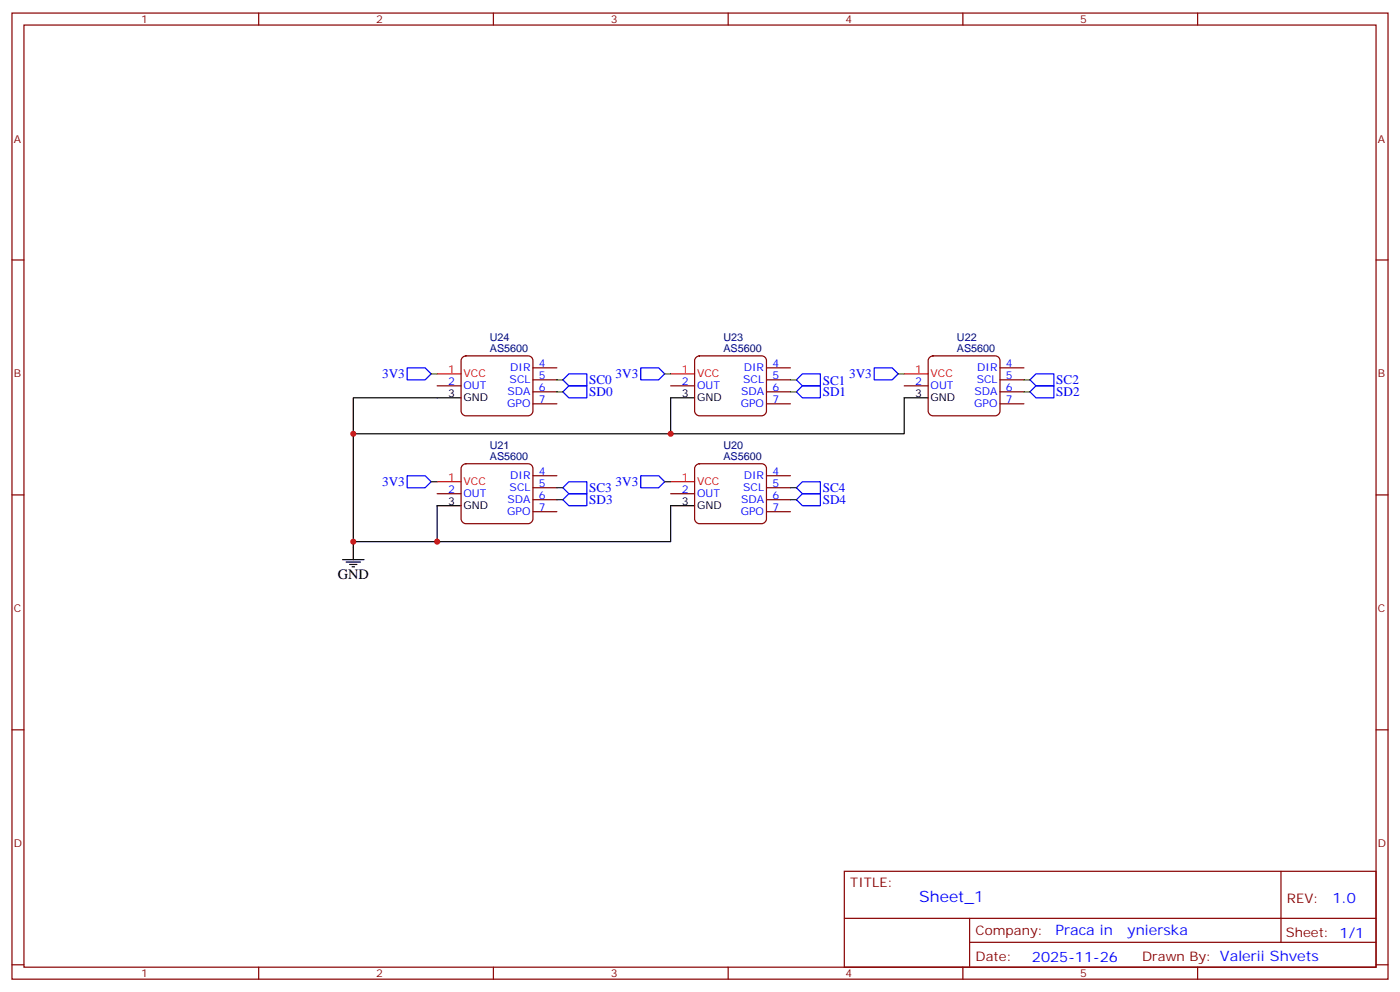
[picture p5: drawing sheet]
<svg xmlns="http://www.w3.org/2000/svg" width="412mm" height="292mm" viewBox="0 0 412 292" stroke-linecap="round" stroke-linejoin="round" font-family="sans-serif">
<g fill="none" stroke="#870000" stroke-width=".35">
<path d="M3.5 3.8h405.4v284.4h-405.4zM7.1 7.4h398.2v277.3h-398.2zM76.2 3.8v3.6M145.3 3.8v3.6M214.5 3.8v3.6M283.6 3.8v3.6M352.8 3.8v3.6M3.5 76.5h3.6M405.3 76.5h3.6M128.8 113.6h7M136.1 105.3l1.1-.6h18.4a1.41 1.41 0 0 1 1.4 1.5v14.8a1.51 1.51 0 0 1-1.4 1.4h-18.4a1.51 1.51 0 0 1-1.4-1.4v-14.8zM157 108.3h7"/>
<path d="M157 111.8h7M157 115.3h7M157 118.9h7M197.6 113.6h7M204.9 105.3l1.1-.6h18.4a1.41 1.41 0 0 1 1.4 1.5v14.8a1.51 1.51 0 0 1-1.4 1.4h-18.4a1.51 1.51 0 0 1-1.4-1.4v-14.8zM225.8 108.3h7M225.8 111.8h7M225.8 115.3h7M225.8 118.9h7M266.3 113.6h7.1M273.7 105.3l1.1-.6h18.4a1.41 1.41 0 0 1 1.4 1.5v14.8a1.51 1.51 0 0 1-1.4 1.4h-18.4a1.51 1.51 0 0 1-1.4-1.4v-14.8zM294.6 108.3h7"/>
<path d="M294.6 111.8h7M294.6 115.3h7M294.6 118.9h7M136.1 137.1l1.1-.6h18.4a1.41 1.41 0 0 1 1.4 1.4v14.8a1.51 1.51 0 0 1-1.4 1.4h-18.4a1.51 1.51 0 0 1-1.4-1.4v-14.8zM204.9 137.1l1.1-.6h18.4a1.41 1.41 0 0 1 1.4 1.4v14.8a1.51 1.51 0 0 1-1.4 1.4h-18.4a1.51 1.51 0 0 1-1.4-1.4v-14.8zM3.5 145.7h3.6M128.8 145.3h7M157 140h7M157 143.5h7M157 147.1h7M157 150.6h7M197.6 145.3h7"/>
<path d="M225.8 140h7M225.8 143.5h7M225.8 147.1h7M225.8 150.6h7M405.3 145.7h3.6M3.5 214.8h3.6M405.3 214.8h3.6M248.7 256.4h156.6v28.3h-156.6zM377.3 256.5v20.8M248.7 270.3h156.5M285.6 277.3h119.6M285.6 270.3v14.1"/>
<path d="M3.5 284h3.6M76.2 284.7v3.5M145.3 284.7v3.5M214.5 284.7v3.5M283.6 284.7v3.5M352.8 284.7v3.5M405.3 284h3.6"/>
</g>
<path d="M128.8 110h7M197.6 110h7M266.3 110h7.1M128.8 141.8h7M197.6 141.8h7" fill="none" stroke="#f00" stroke-width=".35"/>
<path d="M135.8 117.1h-31.7v47.6M204.6 117.1h-7v10.6h-93.5M273.4 117.1h-7.1v10.6h-68.7M135.8 148.8h-7v10.6h-24.7M204.6 148.8h-7v10.6h-68.8M100.9 164.7h6.3M102 165.4h4.2M103 166.1h2.1M103.7 166.8h.7" fill="none" stroke="#000" stroke-width=".35"/>
<g fill="none" stroke="#00f" stroke-width=".35">
<path d="M119.9 108.3h5.3l1.8 1.7-1.8 1.8h-5.3zM165.8 115.3l1.8-1.7h5.3v3.5h-5.3zM165.8 111.8l1.8-1.8h5.3v3.6h-5.3zM188.7 108.3h5.3l1.8 1.7-1.8 1.8h-5.3zM234.6 111.8l1.8-1.8h5.3v3.6h-5.3zM234.6 115.3l1.8-1.7h5.3v3.5h-5.3zM257.5 108.3h5.3l1.8 1.7-1.8 1.8h-5.3zM303.4 115.3l1.8-1.7h5.2v3.5h-5.2zM303.4 111.8l1.8-1.8h5.2v3.6h-5.2zM119.9 140h5.3l1.8 1.8-1.8 1.7h-5.3zM165.8 143.5l1.8-1.7h5.3v3.5h-5.3zM165.8 147.1l1.8-1.8h5.3v3.5h-5.3z"/>
<path d="M188.7 140h5.3l1.8 1.8-1.8 1.7h-5.3zM234.6 143.5l1.8-1.7h5.3v3.5h-5.3zM234.6 147.1l1.8-1.8h5.3v3.5h-5.3z"/>
</g>
<g fill="none" stroke="#008700" stroke-width=".35">
<path d="M127 110h1.8M164 115.3h1.8M164 111.8h1.8M195.8 110h1.8M232.8 115.3h1.8M232.8 111.8h1.8M264.6 110h1.7M301.6 115.3h1.8M301.6 111.8h1.8M127 141.8h1.8M164 143.5h1.8M164 147.1h1.8"/>
<path d="M195.8 141.8h1.8M232.8 143.5h1.8M232.8 147.1h1.8"/>
</g>
<g fill="#c00">
<circle cx="104.1" cy="127.7" r=".88"/>
<circle cx="197.6" cy="127.7" r=".88"/>
<circle cx="104.1" cy="159.4" r=".88"/>
<circle cx="128.8" cy="159.4" r=".88"/>
</g>
<text font-size="4.6" fill="#00f" x="270.8" y="265.5">Sheet_1</text>
<text font-size="4.2" x="99.5" y="170.4">GND</text>
<g font-size="4.2" fill="#00f">
<text x="392.5" y="265.7">1.0</text>
<text x="310.9" y="275.3">Praca in</text>
<text x="332.1" y="275.3">ynierska</text>
<text x="304" y="283.1">2025-11-26</text>
</g>
<g font-size="3.9" fill="#00f">
<text x="112.6" y="111.3">3V3</text>
<text x="173.6" y="113.1">SC0</text>
<text x="181.4" y="111.3">3V3</text>
<text x="242.4" y="113.2">SC1</text>
<text x="250.1" y="111.3">3V3</text>
<text x="311.1" y="113.1">SC2</text>
<text x="173.6" y="116.6">SD0</text>
<text x="242.4" y="116.6">SD1</text>
<text x="311.1" y="116.7">SD2</text>
<text x="112.6" y="143">3V3</text>
<text x="181.4" y="143">3V3</text>
<text x="173.6" y="144.8">SC3</text>
<text x="173.6" y="148.3">SD3</text>
<text x="242.4" y="144.9">SC4</text>
<text x="242.4" y="148.4">SD4</text>
</g>
<g font-size="3.9" fill="#800">
<text x="250.5" y="261">TITLE:</text>
<text x="379.1" y="265.7">REV:</text>
<text x="287.4" y="275.2">Company:</text>
<text x="378.7" y="275.8">Sheet: 1/1</text>
<text x="287.4" y="282.9">Date:</text>
<text x="336.4" y="283">Drawn By: Valerii Shvets</text>
</g>
<g font-size="3.2" fill="#800">
<text x="41.6" y="6.8">1</text>
<text x="110.8" y="6.8">2</text>
<text x="179.9" y="6.8">3</text>
<text x="249.1" y="6.8">4</text>
<text x="318.2" y="6.8">5</text>
<text x="4.1" y="41.9">A</text>
<text x="405.9" y="41.9">A</text>
<text x="4.1" y="111.1">B</text>
<text x="405.9" y="111.1">B</text>
<text x="4.1" y="180.2">C</text>
<text x="405.9" y="180.2">C</text>
<text x="4.1" y="249.4">D</text>
<text x="405.9" y="249.4">D</text>
<text x="41.6" y="287.7">1</text>
<text x="110.8" y="287.7">2</text>
<text x="179.9" y="287.7">3</text>
<text x="249.1" y="287.7">4</text>
<text x="318.2" y="287.7">5</text>
</g>
<g font-size="3.2" fill="#000080">
<text x="144.3" y="100.4">U24</text>
<text x="213.1" y="100.4">U23</text>
<text x="281.9" y="100.4">U22</text>
<text x="144.3" y="103.5">AS5600</text>
<text x="213.1" y="103.5">AS5600</text>
<text x="281.9" y="103.5">AS5600</text>
<text x="144.3" y="135.2">AS5600</text>
<text x="144.3" y="132.1">U21</text>
<text x="213.1" y="135.2">AS5600</text>
<text x="213.1" y="132.1">U20</text>
</g>
<g font-size="3.2" fill="#00f">
<text x="158.7" y="107.9">4</text>
<text x="227.5" y="107.9">4</text>
<text x="296.3" y="107.9">4</text>
<text x="132" y="113.2">2</text>
<text x="150.1" y="112.9">SCL</text>
<text x="150.3" y="109.3">DIR</text>
<text x="158.7" y="111.4">5</text>
<text x="200.8" y="113.2">2</text>
<text x="218.9" y="112.9">SCL</text>
<text x="219.1" y="109.3">DIR</text>
<text x="227.5" y="111.4">5</text>
<text x="269.6" y="113.2">2</text>
<text x="287.7" y="112.9">SCL</text>
<text x="287.9" y="109.3">DIR</text>
<text x="296.3" y="111.4">5</text>
<text x="136.5" y="114.6">OUT</text>
<text x="149.4" y="119.9">GPO</text>
<text x="149.5" y="116.4">SDA</text>
<text x="158.7" y="115">6</text>
<text x="158.7" y="118.5">7</text>
<text x="205.3" y="114.6">OUT</text>
<text x="218.2" y="119.9">GPO</text>
<text x="218.3" y="116.4">SDA</text>
<text x="227.5" y="115">6</text>
<text x="227.5" y="118.5">7</text>
<text x="274.1" y="114.6">OUT</text>
<text x="287" y="119.9">GPO</text>
<text x="287.1" y="116.4">SDA</text>
<text x="296.3" y="115">6</text>
<text x="296.3" y="118.5">7</text>
<text x="150.3" y="141.1">DIR</text>
<text x="158.7" y="139.7">4</text>
<text x="158.7" y="143.2">5</text>
<text x="219.1" y="141.1">DIR</text>
<text x="227.5" y="139.7">4</text>
<text x="227.5" y="143.2">5</text>
<text x="132" y="145">2</text>
<text x="136.5" y="146.4">OUT</text>
<text x="149.5" y="148.1">SDA</text>
<text x="150.1" y="144.6">SCL</text>
<text x="158.7" y="146.7">6</text>
<text x="200.8" y="145">2</text>
<text x="205.3" y="146.4">OUT</text>
<text x="218.3" y="148.1">SDA</text>
<text x="218.9" y="144.6">SCL</text>
<text x="227.5" y="146.7">6</text>
<text x="149.4" y="151.7">GPO</text>
<text x="158.7" y="150.2">7</text>
<text x="218.2" y="151.7">GPO</text>
<text x="227.5" y="150.2">7</text>
</g>
<g font-size="3.2" fill="#f00">
<text x="132" y="109.7">1</text>
<text x="136.5" y="111.1">VCC</text>
<text x="200.8" y="109.7">1</text>
<text x="205.3" y="111.1">VCC</text>
<text x="269.6" y="109.7">1</text>
<text x="274.1" y="111.1">VCC</text>
<text x="132" y="141.4">1</text>
<text x="136.5" y="142.8">VCC</text>
<text x="200.8" y="141.4">1</text>
<text x="205.3" y="142.8">VCC</text>
</g>
<g font-size="3.2">
<text x="132" y="116.7">3</text>
<text x="136.5" y="118.1">GND</text>
<text x="200.8" y="116.7">3</text>
<text x="205.3" y="118.1">GND</text>
<text x="269.6" y="116.7">3</text>
<text x="274.1" y="118.1">GND</text>
<text x="132" y="148.5">3</text>
<text x="136.5" y="149.9">GND</text>
<text x="200.8" y="148.5">3</text>
<text x="205.3" y="149.9">GND</text>
</g>
</svg>
